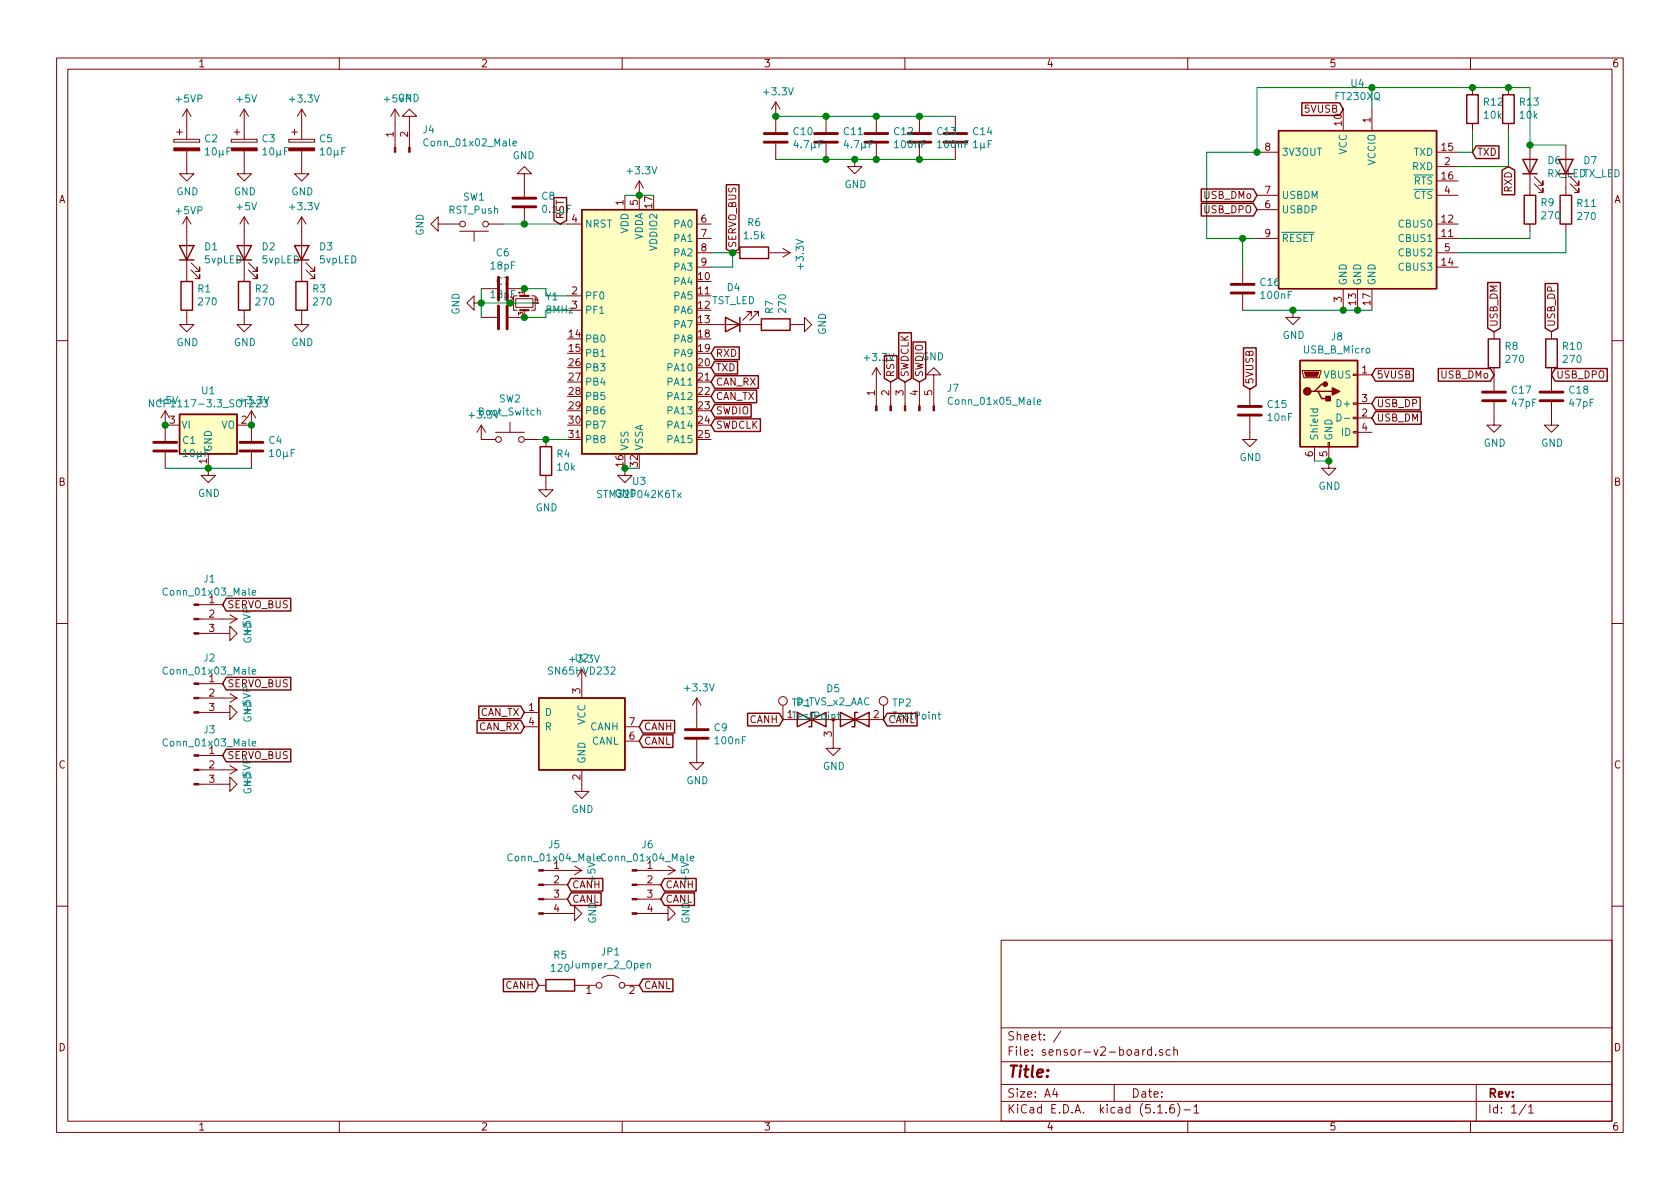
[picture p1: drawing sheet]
EESchema Schematic File Version 4
EELAYER 30 0
EELAYER END
$Descr A4 11693 8268
encoding utf-8
Sheet 1 1
Title ""
Date ""
Rev ""
Comp ""
Comment1 ""
Comment2 ""
Comment3 ""
Comment4 ""
$EndDescr
$Comp
L power:+5VP #PWR02
U 1 1
P 1300 850
F 0 "#PWR02" H 1300 700 50  0001 C CNN
F 1 "+5VP" H 1315 1023 50  0000 C CNN
F 2 "" H 1300 850 50  0001 C CNN
F 3 "" H 1300 850 50  0001 C CNN
	1    1300 850 
	1    0    0    -1  
$EndComp
$Comp
L power:+5V #PWR013
U 1 1
P 1700 850
F 0 "#PWR013" H 1700 700 50  0001 C CNN
F 1 "+5V" H 1715 1023 50  0000 C CNN
F 2 "" H 1700 850 50  0001 C CNN
F 3 "" H 1700 850 50  0001 C CNN
	1    1700 850 
	1    0    0    -1  
$EndComp
$Comp
L power:+3.3V #PWR018
U 1 1
P 2100 850
F 0 "#PWR018" H 2100 700 50  0001 C CNN
F 1 "+3.3V" H 2115 1023 50  0000 C CNN
F 2 "" H 2100 850 50  0001 C CNN
F 3 "" H 2100 850 50  0001 C CNN
	1    2100 850 
	1    0    0    -1  
$EndComp
$Comp
L power:GND #PWR03
U 1 1
P 1300 1150
F 0 "#PWR03" H 1300 900 50  0001 C CNN
F 1 "GND" H 1305 977 50  0000 C CNN
F 2 "" H 1300 1150 50  0001 C CNN
F 3 "" H 1300 1150 50  0001 C CNN
	1    1300 1150
	1    0    0    -1  
$EndComp
$Comp
L Device:CP C2
U 1 1
P 1300 1000
F 0 "C2" H 1418 1046 50  0000 L CNN
F 1 "10µF" H 1418 955 50  0000 L CNN
F 2 "Capacitor_THT:CP_Radial_D4.0mm_P2.00mm" H 1338 850 50  0001 C CNN
F 3 "~" H 1300 1000 50  0001 C CNN
	1    1300 1000
	1    0    0    -1  
$EndComp
$Comp
L Device:CP C3
U 1 1
P 1700 1000
F 0 "C3" H 1818 1046 50  0000 L CNN
F 1 "10µF" H 1818 955 50  0000 L CNN
F 2 "Capacitor_THT:CP_Radial_D4.0mm_P2.00mm" H 1738 850 50  0001 C CNN
F 3 "~" H 1700 1000 50  0001 C CNN
	1    1700 1000
	1    0    0    -1  
$EndComp
$Comp
L Device:CP C5
U 1 1
P 2100 1000
F 0 "C5" H 2218 1046 50  0000 L CNN
F 1 "10µF" H 2218 955 50  0000 L CNN
F 2 "Capacitor_THT:CP_Radial_D4.0mm_P2.00mm" H 2138 850 50  0001 C CNN
F 3 "~" H 2100 1000 50  0001 C CNN
	1    2100 1000
	1    0    0    -1  
$EndComp
$Comp
L power:GND #PWR014
U 1 1
P 1700 1150
F 0 "#PWR014" H 1700 900 50  0001 C CNN
F 1 "GND" H 1705 977 50  0000 C CNN
F 2 "" H 1700 1150 50  0001 C CNN
F 3 "" H 1700 1150 50  0001 C CNN
	1    1700 1150
	1    0    0    -1  
$EndComp
$Comp
L power:GND #PWR019
U 1 1
P 2100 1150
F 0 "#PWR019" H 2100 900 50  0001 C CNN
F 1 "GND" H 2105 977 50  0000 C CNN
F 2 "" H 2100 1150 50  0001 C CNN
F 3 "" H 2100 1150 50  0001 C CNN
	1    2100 1150
	1    0    0    -1  
$EndComp
$Comp
L Connector:Conn_01x02_Male J4
U 1 1
P 2750 1050
F 0 "J4" V 2904 862 50  0000 R CNN
F 1 "Conn_01x02_Male" V 2813 862 50  0000 R CNN
F 2 "AREA_lib_Connector:Wuerth_3.96mm_2pin_645002114822" H 2750 1050 50  0001 C CNN
F 3 "~" H 2750 1050 50  0001 C CNN
	1    2750 1050
	0    -1   -1   0   
$EndComp
$Comp
L power:+5VP #PWR022
U 1 1
P 2750 850
F 0 "#PWR022" H 2750 700 50  0001 C CNN
F 1 "+5VP" H 2765 1023 50  0000 C CNN
F 2 "" H 2750 850 50  0001 C CNN
F 3 "" H 2750 850 50  0001 C CNN
	1    2750 850 
	1    0    0    -1  
$EndComp
$Comp
L power:GND #PWR023
U 1 1
P 2850 850
F 0 "#PWR023" H 2850 600 50  0001 C CNN
F 1 "GND" H 2855 677 50  0000 C CNN
F 2 "" H 2850 850 50  0001 C CNN
F 3 "" H 2850 850 50  0001 C CNN
	1    2850 850 
	-1   0    0    1   
$EndComp
$Comp
L MCU_ST_STM32F0:STM32F042K6Tx U3
U 1 1
P 4450 2250
F 0 "U3" H 4450 1161 50  0000 C CNN
F 1 "STM32F042K6Tx" H 4450 1070 50  0000 C CNN
F 2 "Package_QFP:LQFP-32_7x7mm_P0.8mm" H 4050 1350 50  0001 R CNN
F 3 "http://www.st.com/st-web-ui/static/active/en/resource/technical/document/datasheet/DM00105814.pdf" H 4450 2250 50  0001 C CNN
	1    4450 2250
	1    0    0    -1  
$EndComp
$Comp
L power:+3.3V #PWR034
U 1 1
P 4450 1350
F 0 "#PWR034" H 4450 1200 50  0001 C CNN
F 1 "+3.3V" H 4465 1523 50  0000 C CNN
F 2 "" H 4450 1350 50  0001 C CNN
F 3 "" H 4450 1350 50  0001 C CNN
	1    4450 1350
	1    0    0    -1  
$EndComp
Wire Wire Line
	4350 1350 4450 1350
Connection ~ 4450 1350
Wire Wire Line
	4450 1350 4550 1350
$Comp
L power:GND #PWR033
U 1 1
P 4350 3250
F 0 "#PWR033" H 4350 3000 50  0001 C CNN
F 1 "GND" H 4355 3077 50  0000 C CNN
F 2 "" H 4350 3250 50  0001 C CNN
F 3 "" H 4350 3250 50  0001 C CNN
	1    4350 3250
	1    0    0    -1  
$EndComp
Wire Wire Line
	4450 3250 4350 3250
Connection ~ 4350 3250
Text GLabel 4950 2650 2    50   Input ~ 0
CAN_RX
Text GLabel 4950 2750 2    50   Input ~ 0
CAN_TX
$Comp
L Interface_USB:FT230XQ U4
U 1 1
P 9450 1450
F 0 "U4" H 9450 2331 50  0000 C CNN
F 1 "FT230XQ" H 9450 2240 50  0000 C CNN
F 2 "Package_DFN_QFN:QFN-16-1EP_4x4mm_P0.65mm_EP2.1x2.1mm" H 10800 850 50  0001 C CNN
F 3 "https://www.ftdichip.com/Support/Documents/DataSheets/ICs/DS_FT230X.pdf" H 9450 1450 50  0001 C CNN
	1    9450 1450
	1    0    0    -1  
$EndComp
$Comp
L sensor-v2-board-rescue:USB_B_Micro-Connector J8
U 1 1
P 9250 2800
F 0 "J8" H 9307 3267 50  0000 C CNN
F 1 "USB_B_Micro" H 9307 3176 50  0000 C CNN
F 2 "Connector_USB:USB_Micro-B_Wuerth_629105150521" H 9400 2750 50  0001 C CNN
F 3 "~" H 9400 2750 50  0001 C CNN
	1    9250 2800
	1    0    0    -1  
$EndComp
$Comp
L power:GND #PWR046
U 1 1
P 9250 3200
F 0 "#PWR046" H 9250 2950 50  0001 C CNN
F 1 "GND" H 9255 3027 50  0000 C CNN
F 2 "" H 9250 3200 50  0001 C CNN
F 3 "" H 9250 3200 50  0001 C CNN
	1    9250 3200
	1    0    0    -1  
$EndComp
Wire Wire Line
	9150 3200 9250 3200
Connection ~ 9250 3200
Text GLabel 9550 2600 2    50   Input ~ 0
5VUSB
Text GLabel 9350 750  0    50   Input ~ 0
5VUSB
Wire Wire Line
	9550 750  9550 600 
Wire Wire Line
	9550 600  8750 600 
Wire Wire Line
	8750 600  8750 1050
Wire Wire Line
	8750 1650 8650 1650
Wire Wire Line
	8400 1650 8400 1050
Wire Wire Line
	8400 1050 8750 1050
Connection ~ 8750 1050
$Comp
L Device:C C16
U 1 1
P 8650 2000
F 0 "C16" H 8765 2046 50  0000 L CNN
F 1 "100nF" H 8765 1955 50  0000 L CNN
F 2 "Capacitor_SMD:C_0805_2012Metric_Pad1.15x1.40mm_HandSolder" H 8688 1850 50  0001 C CNN
F 3 "~" H 8650 2000 50  0001 C CNN
	1    8650 2000
	1    0    0    -1  
$EndComp
Wire Wire Line
	8650 1650 8650 1850
Connection ~ 8650 1650
Wire Wire Line
	8650 1650 8400 1650
Wire Wire Line
	9550 2150 9450 2150
Connection ~ 9350 2150
Wire Wire Line
	9350 2150 9000 2150
Connection ~ 9450 2150
Wire Wire Line
	9450 2150 9350 2150
$Comp
L power:GND #PWR048
U 1 1
P 9000 2150
F 0 "#PWR048" H 9000 1900 50  0001 C CNN
F 1 "GND" H 9005 1977 50  0000 C CNN
F 2 "" H 9000 2150 50  0001 C CNN
F 3 "" H 9000 2150 50  0001 C CNN
	1    9000 2150
	1    0    0    -1  
$EndComp
Connection ~ 9000 2150
Wire Wire Line
	9000 2150 8650 2150
$Comp
L Device:R R9
U 1 1
P 10650 1450
F 0 "R9" H 10580 1404 50  0000 R CNN
F 1 "270" H 10580 1495 50  0000 R CNN
F 2 "Resistor_SMD:R_0805_2012Metric" V 10580 1450 50  0001 C CNN
F 3 "~" H 10650 1450 50  0001 C CNN
	1    10650 1450
	-1   0    0    1   
$EndComp
$Comp
L Device:R R11
U 1 1
P 10900 1450
F 0 "R11" H 10970 1496 50  0000 L CNN
F 1 "270" H 10970 1405 50  0000 L CNN
F 2 "Resistor_SMD:R_0805_2012Metric" V 10830 1450 50  0001 C CNN
F 3 "~" H 10900 1450 50  0001 C CNN
	1    10900 1450
	1    0    0    -1  
$EndComp
Wire Wire Line
	10650 1600 10650 1650
Wire Wire Line
	10650 1650 10150 1650
Wire Wire Line
	10900 1600 10900 1750
Wire Wire Line
	10900 1750 10150 1750
$Comp
L Device:LED D6
U 1 1
P 10650 1150
F 0 "D6" V 10689 1032 50  0000 R CNN
F 1 "RX_LED" V 10598 1032 50  0000 R CNN
F 2 "LED_SMD:LED_0805_2012Metric" H 10650 1150 50  0001 C CNN
F 3 "~" H 10650 1150 50  0001 C CNN
	1    10650 1150
	0    -1   -1   0   
$EndComp
$Comp
L Device:LED D7
U 1 1
P 10900 1150
F 0 "D7" V 10939 1032 50  0000 R CNN
F 1 "TX_LED" V 10848 1032 50  0000 R CNN
F 2 "LED_SMD:LED_0805_2012Metric" H 10900 1150 50  0001 C CNN
F 3 "~" H 10900 1150 50  0001 C CNN
	1    10900 1150
	0    -1   -1   0   
$EndComp
Wire Wire Line
	10900 1000 10650 1000
Wire Wire Line
	10650 1000 10650 600 
Wire Wire Line
	10650 600  10500 600 
Connection ~ 10650 1000
Connection ~ 9550 600 
Text GLabel 10250 1050 2    50   Input ~ 0
TXD
Text GLabel 10500 1150 3    50   Input ~ 0
RXD
$Comp
L power:GND #PWR049
U 1 1
P 10400 2900
F 0 "#PWR049" H 10400 2650 50  0001 C CNN
F 1 "GND" H 10405 2727 50  0000 C CNN
F 2 "" H 10400 2900 50  0001 C CNN
F 3 "" H 10400 2900 50  0001 C CNN
	1    10400 2900
	1    0    0    -1  
$EndComp
$Comp
L Device:C C17
U 1 1
P 10400 2750
F 0 "C17" H 10515 2796 50  0000 L CNN
F 1 "47pF" H 10515 2705 50  0000 L CNN
F 2 "Capacitor_SMD:C_0805_2012Metric_Pad1.15x1.40mm_HandSolder" H 10438 2600 50  0001 C CNN
F 3 "~" H 10400 2750 50  0001 C CNN
	1    10400 2750
	1    0    0    -1  
$EndComp
$Comp
L Device:R R8
U 1 1
P 10400 2450
F 0 "R8" H 10330 2404 50  0000 R CNN
F 1 "270" H 10330 2495 50  0000 R CNN
F 2 "Resistor_SMD:R_0805_2012Metric" V 10330 2450 50  0001 C CNN
F 3 "~" H 10400 2450 50  0001 C CNN
	1    10400 2450
	-1   0    0    1   
$EndComp
Text GLabel 10400 2300 1    50   Input ~ 0
USB_DM
Text GLabel 9550 2900 2    50   Input ~ 0
USB_DM
Text GLabel 9550 2800 2    50   Input ~ 0
USB_DP
$Comp
L power:GND #PWR050
U 1 1
P 10800 2900
F 0 "#PWR050" H 10800 2650 50  0001 C CNN
F 1 "GND" H 10805 2727 50  0000 C CNN
F 2 "" H 10800 2900 50  0001 C CNN
F 3 "" H 10800 2900 50  0001 C CNN
	1    10800 2900
	1    0    0    -1  
$EndComp
$Comp
L Device:C C18
U 1 1
P 10800 2750
F 0 "C18" H 10915 2796 50  0000 L CNN
F 1 "47pF" H 10915 2705 50  0000 L CNN
F 2 "Capacitor_SMD:C_0805_2012Metric_Pad1.15x1.40mm_HandSolder" H 10838 2600 50  0001 C CNN
F 3 "~" H 10800 2750 50  0001 C CNN
	1    10800 2750
	1    0    0    -1  
$EndComp
$Comp
L Device:R R10
U 1 1
P 10800 2450
F 0 "R10" H 10730 2404 50  0000 R CNN
F 1 "270" H 10730 2495 50  0000 R CNN
F 2 "Resistor_SMD:R_0805_2012Metric" V 10730 2450 50  0001 C CNN
F 3 "~" H 10800 2450 50  0001 C CNN
	1    10800 2450
	-1   0    0    1   
$EndComp
Text GLabel 10800 2300 1    50   Input ~ 0
USB_DP
Text GLabel 10800 2600 2    50   Input ~ 0
USB_DPO
Text GLabel 10400 2600 0    50   Input ~ 0
USB_DMo
Text GLabel 8750 1450 0    50   Input ~ 0
USB_DPO
Text GLabel 8750 1350 0    50   Input ~ 0
USB_DMo
Text GLabel 8700 2700 1    50   Input ~ 0
5VUSB
$Comp
L Device:C C15
U 1 1
P 8700 2850
F 0 "C15" H 8815 2896 50  0000 L CNN
F 1 "10nF" H 8815 2805 50  0000 L CNN
F 2 "Capacitor_SMD:C_0805_2012Metric_Pad1.15x1.40mm_HandSolder" H 8738 2700 50  0001 C CNN
F 3 "~" H 8700 2850 50  0001 C CNN
	1    8700 2850
	1    0    0    -1  
$EndComp
$Comp
L power:GND #PWR047
U 1 1
P 8700 3000
F 0 "#PWR047" H 8700 2750 50  0001 C CNN
F 1 "GND" H 8705 2827 50  0000 C CNN
F 2 "" H 8700 3000 50  0001 C CNN
F 3 "" H 8700 3000 50  0001 C CNN
	1    8700 3000
	1    0    0    -1  
$EndComp
Text GLabel 4950 2550 2    50   Input ~ 0
TXD
Text GLabel 4950 2450 2    50   Input ~ 0
RXD
$Comp
L Device:R R1
U 1 1
P 1300 2050
F 0 "R1" H 1230 2004 50  0000 R CNN
F 1 "270" H 1230 2095 50  0000 R CNN
F 2 "Resistor_SMD:R_0805_2012Metric" V 1230 2050 50  0001 C CNN
F 3 "~" H 1300 2050 50  0001 C CNN
	1    1300 2050
	-1   0    0    1   
$EndComp
$Comp
L Device:LED D1
U 1 1
P 1300 1750
F 0 "D1" V 1339 1632 50  0000 R CNN
F 1 "5vpLED" V 1248 1632 50  0000 R CNN
F 2 "LED_SMD:LED_0805_2012Metric" H 1300 1750 50  0001 C CNN
F 3 "~" H 1300 1750 50  0001 C CNN
	1    1300 1750
	0    -1   -1   0   
$EndComp
$Comp
L Device:R R2
U 1 1
P 1700 2050
F 0 "R2" H 1630 2004 50  0000 R CNN
F 1 "270" H 1630 2095 50  0000 R CNN
F 2 "Resistor_SMD:R_0805_2012Metric" V 1630 2050 50  0001 C CNN
F 3 "~" H 1700 2050 50  0001 C CNN
	1    1700 2050
	-1   0    0    1   
$EndComp
$Comp
L Device:LED D2
U 1 1
P 1700 1750
F 0 "D2" V 1739 1632 50  0000 R CNN
F 1 "5vpLED" V 1648 1632 50  0000 R CNN
F 2 "LED_SMD:LED_0805_2012Metric" H 1700 1750 50  0001 C CNN
F 3 "~" H 1700 1750 50  0001 C CNN
	1    1700 1750
	0    -1   -1   0   
$EndComp
$Comp
L Device:R R3
U 1 1
P 2100 2050
F 0 "R3" H 2030 2004 50  0000 R CNN
F 1 "270" H 2030 2095 50  0000 R CNN
F 2 "Resistor_SMD:R_0805_2012Metric" V 2030 2050 50  0001 C CNN
F 3 "~" H 2100 2050 50  0001 C CNN
	1    2100 2050
	-1   0    0    1   
$EndComp
$Comp
L Device:LED D3
U 1 1
P 2100 1750
F 0 "D3" V 2139 1632 50  0000 R CNN
F 1 "5vpLED" V 2048 1632 50  0000 R CNN
F 2 "LED_SMD:LED_0805_2012Metric" H 2100 1750 50  0001 C CNN
F 3 "~" H 2100 1750 50  0001 C CNN
	1    2100 1750
	0    -1   -1   0   
$EndComp
$Comp
L power:GND #PWR016
U 1 1
P 1700 2200
F 0 "#PWR016" H 1700 1950 50  0001 C CNN
F 1 "GND" H 1705 2027 50  0000 C CNN
F 2 "" H 1700 2200 50  0001 C CNN
F 3 "" H 1700 2200 50  0001 C CNN
	1    1700 2200
	1    0    0    -1  
$EndComp
$Comp
L power:GND #PWR021
U 1 1
P 2100 2200
F 0 "#PWR021" H 2100 1950 50  0001 C CNN
F 1 "GND" H 2105 2027 50  0000 C CNN
F 2 "" H 2100 2200 50  0001 C CNN
F 3 "" H 2100 2200 50  0001 C CNN
	1    2100 2200
	1    0    0    -1  
$EndComp
$Comp
L power:GND #PWR05
U 1 1
P 1300 2200
F 0 "#PWR05" H 1300 1950 50  0001 C CNN
F 1 "GND" H 1305 2027 50  0000 C CNN
F 2 "" H 1300 2200 50  0001 C CNN
F 3 "" H 1300 2200 50  0001 C CNN
	1    1300 2200
	1    0    0    -1  
$EndComp
$Comp
L power:+5VP #PWR04
U 1 1
P 1300 1600
F 0 "#PWR04" H 1300 1450 50  0001 C CNN
F 1 "+5VP" H 1315 1773 50  0000 C TNN
F 2 "" H 1300 1600 50  0001 C CNN
F 3 "" H 1300 1600 50  0001 C CNN
	1    1300 1600
	1    0    0    -1  
$EndComp
$Comp
L power:+5V #PWR015
U 1 1
P 1700 1600
F 0 "#PWR015" H 1700 1450 50  0001 C CNN
F 1 "+5V" H 1715 1773 50  0000 C CNN
F 2 "" H 1700 1600 50  0001 C CNN
F 3 "" H 1700 1600 50  0001 C CNN
	1    1700 1600
	1    0    0    -1  
$EndComp
$Comp
L power:+3.3V #PWR020
U 1 1
P 2100 1600
F 0 "#PWR020" H 2100 1450 50  0001 C CNN
F 1 "+3.3V" H 2115 1773 50  0000 C CNN
F 2 "" H 2100 1600 50  0001 C CNN
F 3 "" H 2100 1600 50  0001 C CNN
	1    2100 1600
	1    0    0    -1  
$EndComp
Wire Wire Line
	4950 1850 5100 1850
Wire Wire Line
	5100 1850 5100 1750
Wire Wire Line
	5100 1750 4950 1750
$Comp
L Device:R R6
U 1 1
P 5250 1750
F 0 "R6" V 5457 1750 50  0000 C CNN
F 1 "1.5k" V 5366 1750 50  0000 C CNN
F 2 "Resistor_SMD:R_0805_2012Metric" V 5180 1750 50  0001 C CNN
F 3 "~" H 5250 1750 50  0001 C CNN
	1    5250 1750
	0    -1   -1   0   
$EndComp
Connection ~ 5100 1750
$Comp
L power:+3.3V #PWR040
U 1 1
P 5400 1750
F 0 "#PWR040" H 5400 1600 50  0001 C CNN
F 1 "+3.3V" H 5415 1923 50  0000 C CNN
F 2 "" H 5400 1750 50  0001 C CNN
F 3 "" H 5400 1750 50  0001 C CNN
	1    5400 1750
	0    1    1    0   
$EndComp
Text GLabel 5100 1750 1    50   Input ~ 0
SERVO_BUS
$Comp
L Device:Crystal_GND24_Small Y1
U 1 1
P 3650 2100
F 0 "Y1" V 3604 2244 50  0000 L CNN
F 1 "8MHz" V 3695 2244 50  0000 L CNN
F 2 "Crystal:Crystal_SMD_5032-4Pin_5.0x3.2mm" H 3650 2100 50  0001 C CNN
F 3 "~" H 3650 2100 50  0001 C CNN
	1    3650 2100
	0    1    1    0   
$EndComp
Wire Wire Line
	3950 2050 3800 2050
Wire Wire Line
	3800 2050 3800 2000
Wire Wire Line
	3800 2000 3650 2000
Wire Wire Line
	3950 2150 3800 2150
Wire Wire Line
	3800 2150 3800 2200
Wire Wire Line
	3800 2200 3650 2200
$Comp
L Device:C C6
U 1 1
P 3500 2000
F 0 "C6" V 3248 2000 50  0000 C CNN
F 1 "18pF" V 3339 2000 50  0000 C CNN
F 2 "Capacitor_SMD:C_0805_2012Metric_Pad1.15x1.40mm_HandSolder" H 3538 1850 50  0001 C CNN
F 3 "~" H 3500 2000 50  0001 C CNN
	1    3500 2000
	0    1    1    0   
$EndComp
Connection ~ 3650 2000
$Comp
L Device:C C7
U 1 1
P 3500 2200
F 0 "C7" V 3248 2200 50  0000 C CNN
F 1 "18pF" V 3339 2200 50  0000 C CNN
F 2 "Capacitor_SMD:C_0805_2012Metric_Pad1.15x1.40mm_HandSolder" H 3538 2050 50  0001 C CNN
F 3 "~" H 3500 2200 50  0001 C CNN
	1    3500 2200
	0    1    1    0   
$EndComp
Connection ~ 3650 2200
$Comp
L power:GND #PWR025
U 1 1
P 3350 2100
F 0 "#PWR025" H 3350 1850 50  0001 C CNN
F 1 "GND" H 3355 1927 50  0000 C CNN
F 2 "" H 3350 2100 50  0001 C CNN
F 3 "" H 3350 2100 50  0001 C CNN
	1    3350 2100
	0    1    1    0   
$EndComp
Wire Wire Line
	3750 2100 3550 2100
Wire Wire Line
	3350 2000 3350 2100
Connection ~ 3350 2100
Wire Wire Line
	3350 2100 3350 2200
Wire Wire Line
	3550 2100 3350 2100
Connection ~ 3550 2100
$Comp
L Device:C C10
U 1 1
P 5400 950
F 0 "C10" H 5515 996 50  0000 L CNN
F 1 "4.7µF" H 5515 905 50  0000 L CNN
F 2 "Capacitor_SMD:C_0805_2012Metric_Pad1.15x1.40mm_HandSolder" H 5438 800 50  0001 C CNN
F 3 "~" H 5400 950 50  0001 C CNN
	1    5400 950 
	1    0    0    -1  
$EndComp
$Comp
L Device:C C11
U 1 1
P 5750 950
F 0 "C11" H 5865 996 50  0000 L CNN
F 1 "4.7µF" H 5865 905 50  0000 L CNN
F 2 "Capacitor_SMD:C_0805_2012Metric_Pad1.15x1.40mm_HandSolder" H 5788 800 50  0001 C CNN
F 3 "~" H 5750 950 50  0001 C CNN
	1    5750 950 
	1    0    0    -1  
$EndComp
$Comp
L Device:C C12
U 1 1
P 6100 950
F 0 "C12" H 6215 996 50  0000 L CNN
F 1 "100nF" H 6215 905 50  0000 L CNN
F 2 "Capacitor_SMD:C_0805_2012Metric_Pad1.15x1.40mm_HandSolder" H 6138 800 50  0001 C CNN
F 3 "~" H 6100 950 50  0001 C CNN
	1    6100 950 
	1    0    0    -1  
$EndComp
$Comp
L Device:C C13
U 1 1
P 6400 950
F 0 "C13" H 6515 996 50  0000 L CNN
F 1 "100nF" H 6515 905 50  0000 L CNN
F 2 "Capacitor_SMD:C_0805_2012Metric_Pad1.15x1.40mm_HandSolder" H 6438 800 50  0001 C CNN
F 3 "~" H 6400 950 50  0001 C CNN
	1    6400 950 
	1    0    0    -1  
$EndComp
$Comp
L Device:C C14
U 1 1
P 6650 950
F 0 "C14" H 6765 996 50  0000 L CNN
F 1 "1µF" H 6765 905 50  0000 L CNN
F 2 "Capacitor_SMD:C_0805_2012Metric_Pad1.15x1.40mm_HandSolder" H 6688 800 50  0001 C CNN
F 3 "~" H 6650 950 50  0001 C CNN
	1    6650 950 
	1    0    0    -1  
$EndComp
$Comp
L power:+3.3V #PWR039
U 1 1
P 5400 800
F 0 "#PWR039" H 5400 650 50  0001 C CNN
F 1 "+3.3V" H 5415 973 50  0000 C CNN
F 2 "" H 5400 800 50  0001 C CNN
F 3 "" H 5400 800 50  0001 C CNN
	1    5400 800 
	1    0    0    -1  
$EndComp
Wire Wire Line
	5400 800  5750 800 
Connection ~ 5400 800 
Connection ~ 5750 800 
Wire Wire Line
	5750 800  6100 800 
Connection ~ 6100 800 
Wire Wire Line
	6100 800  6400 800 
Connection ~ 6400 800 
Wire Wire Line
	6400 800  6650 800 
Wire Wire Line
	5400 1100 5750 1100
Connection ~ 5750 1100
Wire Wire Line
	5750 1100 5950 1100
Connection ~ 6100 1100
Wire Wire Line
	6100 1100 6400 1100
Connection ~ 6400 1100
Wire Wire Line
	6400 1100 6650 1100
$Comp
L power:GND #PWR043
U 1 1
P 5950 1100
F 0 "#PWR043" H 5950 850 50  0001 C CNN
F 1 "GND" H 5955 927 50  0000 C CNN
F 2 "" H 5950 1100 50  0001 C CNN
F 3 "" H 5950 1100 50  0001 C CNN
	1    5950 1100
	1    0    0    -1  
$EndComp
Connection ~ 5950 1100
Wire Wire Line
	5950 1100 6100 1100
Text GLabel 4950 2850 2    50   Input ~ 0
SWDIO
Text GLabel 4950 2950 2    50   Input ~ 0
SWDCLK
$Comp
L Device:C C8
U 1 1
P 3650 1400
F 0 "C8" H 3765 1446 50  0000 L CNN
F 1 "0.1µF" H 3765 1355 50  0000 L CNN
F 2 "Capacitor_SMD:C_0805_2012Metric_Pad1.15x1.40mm_HandSolder" H 3688 1250 50  0001 C CNN
F 3 "~" H 3650 1400 50  0001 C CNN
	1    3650 1400
	1    0    0    -1  
$EndComp
$Comp
L Switch:SW_Push SW1
U 1 1
P 3300 1550
F 0 "SW1" H 3300 1365 50  0000 C CNN
F 1 "RST_Push" H 3300 1456 50  0000 C CNN
F 2 "Button_Switch_THT:SW_PUSH_6mm" H 3300 1750 50  0001 C CNN
F 3 "~" H 3300 1750 50  0001 C CNN
	1    3300 1550
	-1   0    0    1   
$EndComp
Wire Wire Line
	3500 1550 3650 1550
Connection ~ 3650 1550
Wire Wire Line
	3650 1550 3950 1550
$Comp
L power:GND #PWR027
U 1 1
P 3650 1250
F 0 "#PWR027" H 3650 1000 50  0001 C CNN
F 1 "GND" H 3655 1077 50  0000 C CNN
F 2 "" H 3650 1250 50  0001 C CNN
F 3 "" H 3650 1250 50  0001 C CNN
	1    3650 1250
	-1   0    0    1   
$EndComp
$Comp
L power:GND #PWR024
U 1 1
P 3100 1550
F 0 "#PWR024" H 3100 1300 50  0001 C CNN
F 1 "GND" H 3105 1377 50  0000 C CNN
F 2 "" H 3100 1550 50  0001 C CNN
F 3 "" H 3100 1550 50  0001 C CNN
	1    3100 1550
	0    1    1    0   
$EndComp
$Comp
L Switch:SW_Push SW2
U 1 1
P 3550 3050
F 0 "SW2" H 3550 3335 50  0000 C CNN
F 1 "Boot_Switch" H 3550 3244 50  0000 C CNN
F 2 "Button_Switch_THT:SW_PUSH_6mm" H 3550 3250 50  0001 C CNN
F 3 "~" H 3550 3250 50  0001 C CNN
	1    3550 3050
	1    0    0    -1  
$EndComp
Wire Wire Line
	3750 3050 3800 3050
$Comp
L power:+3.3V #PWR026
U 1 1
P 3350 3050
F 0 "#PWR026" H 3350 2900 50  0001 C CNN
F 1 "+3.3V" H 3365 3223 50  0000 C CNN
F 2 "" H 3350 3050 50  0001 C CNN
F 3 "" H 3350 3050 50  0001 C CNN
	1    3350 3050
	1    0    0    -1  
$EndComp
$Comp
L Device:R R4
U 1 1
P 3800 3200
F 0 "R4" H 3730 3154 50  0000 R CNN
F 1 "10k" H 3730 3245 50  0000 R CNN
F 2 "Resistor_SMD:R_0805_2012Metric" V 3730 3200 50  0001 C CNN
F 3 "~" H 3800 3200 50  0001 C CNN
	1    3800 3200
	-1   0    0    1   
$EndComp
Connection ~ 3800 3050
Wire Wire Line
	3800 3050 3950 3050
$Comp
L power:GND #PWR028
U 1 1
P 3800 3350
F 0 "#PWR028" H 3800 3100 50  0001 C CNN
F 1 "GND" H 3805 3177 50  0000 C CNN
F 2 "" H 3800 3350 50  0001 C CNN
F 3 "" H 3800 3350 50  0001 C CNN
	1    3800 3350
	1    0    0    -1  
$EndComp
Text GLabel 3900 1550 1    50   Input ~ 0
RST
$Comp
L Connector:Conn_01x03_Male J1
U 1 1
P 1350 4300
F 0 "J1" H 1458 4581 50  0000 C CNN
F 1 "Conn_01x03_Male" H 1458 4490 50  0000 C CNN
F 2 "Connector_Molex:Molex_SPOX_5267-03A_1x03_P2.50mm_Vertical" H 1350 4300 50  0001 C CNN
F 3 "~" H 1350 4300 50  0001 C CNN
	1    1350 4300
	1    0    0    -1  
$EndComp
$Comp
L power:GND #PWR08
U 1 1
P 1550 4400
F 0 "#PWR08" H 1550 4150 50  0001 C CNN
F 1 "GND" H 1555 4227 50  0000 C CNN
F 2 "" H 1550 4400 50  0001 C CNN
F 3 "" H 1550 4400 50  0001 C CNN
	1    1550 4400
	0    -1   -1   0   
$EndComp
$Comp
L power:+5VP #PWR07
U 1 1
P 1550 4300
F 0 "#PWR07" H 1550 4150 50  0001 C CNN
F 1 "+5VP" H 1565 4473 50  0000 C CNN
F 2 "" H 1550 4300 50  0001 C CNN
F 3 "" H 1550 4300 50  0001 C CNN
	1    1550 4300
	0    1    1    0   
$EndComp
Text GLabel 1550 4200 2    50   Input ~ 0
SERVO_BUS
$Comp
L Connector:Conn_01x05_Male J7
U 1 1
P 6300 2850
F 0 "J7" V 6454 2562 50  0000 R CNN
F 1 "Conn_01x05_Male" V 6363 2562 50  0000 R CNN
F 2 "Connector_PinHeader_2.54mm:PinHeader_1x05_P2.54mm_Vertical" H 6300 2850 50  0001 C CNN
F 3 "~" H 6300 2850 50  0001 C CNN
	1    6300 2850
	0    -1   -1   0   
$EndComp
$Comp
L power:+3.3V #PWR044
U 1 1
P 6100 2650
F 0 "#PWR044" H 6100 2500 50  0001 C CNN
F 1 "+3.3V" H 6115 2823 50  0000 C CNN
F 2 "" H 6100 2650 50  0001 C CNN
F 3 "" H 6100 2650 50  0001 C CNN
	1    6100 2650
	1    0    0    -1  
$EndComp
Text GLabel 6200 2650 1    50   Input ~ 0
RST
Text GLabel 6400 2650 1    50   Input ~ 0
SWDIO
Text GLabel 6300 2650 1    50   Input ~ 0
SWDCLK
$Comp
L power:GND #PWR045
U 1 1
P 6500 2650
F 0 "#PWR045" H 6500 2400 50  0001 C CNN
F 1 "GND" H 6505 2477 50  0000 C CNN
F 2 "" H 6500 2650 50  0001 C CNN
F 3 "" H 6500 2650 50  0001 C CNN
	1    6500 2650
	-1   0    0    1   
$EndComp
$Comp
L Interface_CAN_LIN:SN65HVD232 U2
U 1 1
P 4050 5050
F 0 "U2" H 4050 5531 50  0000 C CNN
F 1 "SN65HVD232" H 4050 5440 50  0000 C CNN
F 2 "Package_SO:SOIC-8_3.9x4.9mm_P1.27mm" H 4050 4550 50  0001 C CNN
F 3 "http://www.ti.com/lit/ds/symlink/sn65hvd230.pdf" H 3950 5450 50  0001 C CNN
	1    4050 5050
	1    0    0    -1  
$EndComp
Text GLabel 3650 5050 0    50   Input ~ 0
CAN_RX
Text GLabel 3650 4950 0    50   Input ~ 0
CAN_TX
Text GLabel 4450 5050 2    50   Input ~ 0
CANH
Text GLabel 4450 5150 2    50   Input ~ 0
CANL
$Comp
L power:GND #PWR032
U 1 1
P 4050 5450
F 0 "#PWR032" H 4050 5200 50  0001 C CNN
F 1 "GND" H 4055 5277 50  0000 C CNN
F 2 "" H 4050 5450 50  0001 C CNN
F 3 "" H 4050 5450 50  0001 C CNN
	1    4050 5450
	1    0    0    -1  
$EndComp
$Comp
L power:+3.3V #PWR031
U 1 1
P 4050 4750
F 0 "#PWR031" H 4050 4600 50  0001 C CNN
F 1 "+3.3V" H 4065 4923 50  0000 C CNN
F 2 "" H 4050 4750 50  0001 C CNN
F 3 "" H 4050 4750 50  0001 C CNN
	1    4050 4750
	1    0    0    -1  
$EndComp
$Comp
L Device:C C9
U 1 1
P 4850 5100
F 0 "C9" H 4965 5146 50  0000 L CNN
F 1 "100nF" H 4965 5055 50  0000 L CNN
F 2 "Capacitor_SMD:C_0805_2012Metric_Pad1.15x1.40mm_HandSolder" H 4888 4950 50  0001 C CNN
F 3 "~" H 4850 5100 50  0001 C CNN
	1    4850 5100
	1    0    0    -1  
$EndComp
$Comp
L power:+3.3V #PWR037
U 1 1
P 4850 4950
F 0 "#PWR037" H 4850 4800 50  0001 C CNN
F 1 "+3.3V" H 4865 5123 50  0000 C CNN
F 2 "" H 4850 4950 50  0001 C CNN
F 3 "" H 4850 4950 50  0001 C CNN
	1    4850 4950
	1    0    0    -1  
$EndComp
$Comp
L power:GND #PWR038
U 1 1
P 4850 5250
F 0 "#PWR038" H 4850 5000 50  0001 C CNN
F 1 "GND" H 4855 5077 50  0000 C CNN
F 2 "" H 4850 5250 50  0001 C CNN
F 3 "" H 4850 5250 50  0001 C CNN
	1    4850 5250
	1    0    0    -1  
$EndComp
$Comp
L Device:D_TVS_x2_AAC D5
U 1 1
P 5800 5000
F 0 "D5" H 5800 5217 50  0000 C CNN
F 1 "D_TVS_x2_AAC" H 5800 5126 50  0000 C CNN
F 2 "Package_TO_SOT_SMD:SOT-23" H 5650 5000 50  0001 C CNN
F 3 "~" H 5650 5000 50  0001 C CNN
	1    5800 5000
	1    0    0    -1  
$EndComp
Text GLabel 5450 5000 0    50   Input ~ 0
CANH
Text GLabel 6150 5000 2    50   Input ~ 0
CANL
$Comp
L power:GND #PWR042
U 1 1
P 5800 5150
F 0 "#PWR042" H 5800 4900 50  0001 C CNN
F 1 "GND" H 5805 4977 50  0000 C CNN
F 2 "" H 5800 5150 50  0001 C CNN
F 3 "" H 5800 5150 50  0001 C CNN
	1    5800 5150
	1    0    0    -1  
$EndComp
$Comp
L Connector:TestPoint TP2
U 1 1
P 6150 5000
F 0 "TP2" H 6208 5118 50  0000 L CNN
F 1 "TestPoint" H 6208 5027 50  0000 L CNN
F 2 "TestPoint:TestPoint_Keystone_5000-5004_Miniature" H 6350 5000 50  0001 C CNN
F 3 "~" H 6350 5000 50  0001 C CNN
	1    6150 5000
	1    0    0    -1  
$EndComp
$Comp
L Connector:TestPoint TP1
U 1 1
P 5450 5000
F 0 "TP1" H 5508 5118 50  0000 L CNN
F 1 "TestPoint" H 5508 5027 50  0000 L CNN
F 2 "TestPoint:TestPoint_Keystone_5000-5004_Miniature" H 5650 5000 50  0001 C CNN
F 3 "~" H 5650 5000 50  0001 C CNN
	1    5450 5000
	1    0    0    -1  
$EndComp
$Comp
L Connector:Conn_01x04_Male J5
U 1 1
P 3750 6150
F 0 "J5" H 3858 6431 50  0000 C CNN
F 1 "Conn_01x04_Male" H 3858 6340 50  0000 C CNN
F 2 "AREA_lib_Connector:Wuerth_2mm_4pin_62000411622" H 3750 6150 50  0001 C CNN
F 3 "~" H 3750 6150 50  0001 C CNN
	1    3750 6150
	1    0    0    -1  
$EndComp
$Comp
L power:+5V #PWR029
U 1 1
P 3950 6050
F 0 "#PWR029" H 3950 5900 50  0001 C CNN
F 1 "+5V" H 3965 6223 50  0000 C CNN
F 2 "" H 3950 6050 50  0001 C CNN
F 3 "" H 3950 6050 50  0001 C CNN
	1    3950 6050
	0    1    1    0   
$EndComp
$Comp
L power:GND #PWR030
U 1 1
P 3950 6350
F 0 "#PWR030" H 3950 6100 50  0001 C CNN
F 1 "GND" H 3955 6177 50  0000 C CNN
F 2 "" H 3950 6350 50  0001 C CNN
F 3 "" H 3950 6350 50  0001 C CNN
	1    3950 6350
	0    -1   -1   0   
$EndComp
Text GLabel 3950 6250 2    50   Input ~ 0
CANL
Text GLabel 3950 6150 2    50   Input ~ 0
CANH
$Comp
L Connector:Conn_01x04_Male J6
U 1 1
P 4400 6150
F 0 "J6" H 4508 6431 50  0000 C CNN
F 1 "Conn_01x04_Male" H 4508 6340 50  0000 C CNN
F 2 "AREA_lib_Connector:Wuerth_2mm_4pin_62000411622" H 4400 6150 50  0001 C CNN
F 3 "~" H 4400 6150 50  0001 C CNN
	1    4400 6150
	1    0    0    -1  
$EndComp
$Comp
L power:+5V #PWR035
U 1 1
P 4600 6050
F 0 "#PWR035" H 4600 5900 50  0001 C CNN
F 1 "+5V" H 4615 6223 50  0000 C CNN
F 2 "" H 4600 6050 50  0001 C CNN
F 3 "" H 4600 6050 50  0001 C CNN
	1    4600 6050
	0    1    1    0   
$EndComp
$Comp
L power:GND #PWR036
U 1 1
P 4600 6350
F 0 "#PWR036" H 4600 6100 50  0001 C CNN
F 1 "GND" H 4605 6177 50  0000 C CNN
F 2 "" H 4600 6350 50  0001 C CNN
F 3 "" H 4600 6350 50  0001 C CNN
	1    4600 6350
	0    -1   -1   0   
$EndComp
Text GLabel 4600 6250 2    50   Input ~ 0
CANL
Text GLabel 4600 6150 2    50   Input ~ 0
CANH
$Comp
L Device:R R5
U 1 1
P 3900 6850
F 0 "R5" V 4107 6850 50  0000 C CNN
F 1 "120" V 4016 6850 50  0000 C CNN
F 2 "Resistor_SMD:R_0805_2012Metric" V 3830 6850 50  0001 C CNN
F 3 "~" H 3900 6850 50  0001 C CNN
	1    3900 6850
	0    -1   -1   0   
$EndComp
Text GLabel 3750 6850 0    50   Input ~ 0
CANH
$Comp
L Jumper:Jumper_2_Open JP1
U 1 1
P 4250 6850
F 0 "JP1" H 4250 7085 50  0000 C CNN
F 1 "Jumper_2_Open" H 4250 6994 50  0000 C CNN
F 2 "Connector_PinHeader_2.54mm:PinHeader_1x02_P2.54mm_Vertical" H 4250 6850 50  0001 C CNN
F 3 "~" H 4250 6850 50  0001 C CNN
	1    4250 6850
	1    0    0    -1  
$EndComp
Text GLabel 4450 6850 2    50   Input ~ 0
CANL
$Comp
L power:+5V #PWR01
U 1 1
P 1150 2950
F 0 "#PWR01" H 1150 2800 50  0001 C CNN
F 1 "+5V" H 1165 3123 50  0000 C CNN
F 2 "" H 1150 2950 50  0001 C CNN
F 3 "" H 1150 2950 50  0001 C CNN
	1    1150 2950
	1    0    0    -1  
$EndComp
$Comp
L power:+3.3V #PWR017
U 1 1
P 1750 2950
F 0 "#PWR017" H 1750 2800 50  0001 C CNN
F 1 "+3.3V" H 1765 3123 50  0000 C CNN
F 2 "" H 1750 2950 50  0001 C CNN
F 3 "" H 1750 2950 50  0001 C CNN
	1    1750 2950
	1    0    0    -1  
$EndComp
$Comp
L Device:C C1
U 1 1
P 1150 3100
F 0 "C1" H 1265 3146 50  0000 L CNN
F 1 "10µF" H 1265 3055 50  0000 L CNN
F 2 "Capacitor_SMD:C_0805_2012Metric_Pad1.15x1.40mm_HandSolder" H 1188 2950 50  0001 C CNN
F 3 "~" H 1150 3100 50  0001 C CNN
	1    1150 3100
	1    0    0    -1  
$EndComp
$Comp
L Device:C C4
U 1 1
P 1750 3100
F 0 "C4" H 1865 3146 50  0000 L CNN
F 1 "10µF" H 1865 3055 50  0000 L CNN
F 2 "Capacitor_SMD:C_0805_2012Metric_Pad1.15x1.40mm_HandSolder" H 1788 2950 50  0001 C CNN
F 3 "~" H 1750 3100 50  0001 C CNN
	1    1750 3100
	1    0    0    -1  
$EndComp
Wire Wire Line
	1150 3250 1450 3250
Connection ~ 1450 3250
Wire Wire Line
	1450 3250 1750 3250
$Comp
L power:GND #PWR06
U 1 1
P 1450 3250
F 0 "#PWR06" H 1450 3000 50  0001 C CNN
F 1 "GND" H 1455 3077 50  0000 C CNN
F 2 "" H 1450 3250 50  0001 C CNN
F 3 "" H 1450 3250 50  0001 C CNN
	1    1450 3250
	1    0    0    -1  
$EndComp
$Comp
L Connector:Conn_01x03_Male J2
U 1 1
P 1350 4850
F 0 "J2" H 1458 5131 50  0000 C CNN
F 1 "Conn_01x03_Male" H 1458 5040 50  0000 C CNN
F 2 "Connector_Molex:Molex_SPOX_5267-03A_1x03_P2.50mm_Vertical" H 1350 4850 50  0001 C CNN
F 3 "~" H 1350 4850 50  0001 C CNN
	1    1350 4850
	1    0    0    -1  
$EndComp
$Comp
L power:GND #PWR010
U 1 1
P 1550 4950
F 0 "#PWR010" H 1550 4700 50  0001 C CNN
F 1 "GND" H 1555 4777 50  0000 C CNN
F 2 "" H 1550 4950 50  0001 C CNN
F 3 "" H 1550 4950 50  0001 C CNN
	1    1550 4950
	0    -1   -1   0   
$EndComp
$Comp
L power:+5VP #PWR09
U 1 1
P 1550 4850
F 0 "#PWR09" H 1550 4700 50  0001 C CNN
F 1 "+5VP" H 1565 5023 50  0000 C CNN
F 2 "" H 1550 4850 50  0001 C CNN
F 3 "" H 1550 4850 50  0001 C CNN
	1    1550 4850
	0    1    1    0   
$EndComp
Text GLabel 1550 4750 2    50   Input ~ 0
SERVO_BUS
$Comp
L Connector:Conn_01x03_Male J3
U 1 1
P 1350 5350
F 0 "J3" H 1458 5631 50  0000 C CNN
F 1 "Conn_01x03_Male" H 1458 5540 50  0000 C CNN
F 2 "Connector_Molex:Molex_SPOX_5267-03A_1x03_P2.50mm_Vertical" H 1350 5350 50  0001 C CNN
F 3 "~" H 1350 5350 50  0001 C CNN
	1    1350 5350
	1    0    0    -1  
$EndComp
$Comp
L power:GND #PWR012
U 1 1
P 1550 5450
F 0 "#PWR012" H 1550 5200 50  0001 C CNN
F 1 "GND" H 1555 5277 50  0000 C CNN
F 2 "" H 1550 5450 50  0001 C CNN
F 3 "" H 1550 5450 50  0001 C CNN
	1    1550 5450
	0    -1   -1   0   
$EndComp
$Comp
L power:+5VP #PWR011
U 1 1
P 1550 5350
F 0 "#PWR011" H 1550 5200 50  0001 C CNN
F 1 "+5VP" H 1565 5523 50  0000 C CNN
F 2 "" H 1550 5350 50  0001 C CNN
F 3 "" H 1550 5350 50  0001 C CNN
	1    1550 5350
	0    1    1    0   
$EndComp
Text GLabel 1550 5250 2    50   Input ~ 0
SERVO_BUS
$Comp
L Device:R R7
U 1 1
P 5400 2250
F 0 "R7" H 5470 2296 50  0000 L CNN
F 1 "270" H 5470 2205 50  0000 L CNN
F 2 "Resistor_SMD:R_0805_2012Metric" V 5330 2250 50  0001 C CNN
F 3 "~" H 5400 2250 50  0001 C CNN
	1    5400 2250
	0    -1   -1   0   
$EndComp
$Comp
L Device:LED D4
U 1 1
P 5100 2250
F 0 "D4" H 5093 1995 50  0000 C CNN
F 1 "TST_LED" H 5093 2086 50  0000 C CNN
F 2 "LED_SMD:LED_0805_2012Metric" H 5100 2250 50  0001 C CNN
F 3 "~" H 5100 2250 50  0001 C CNN
	1    5100 2250
	-1   0    0    1   
$EndComp
$Comp
L power:GND #PWR041
U 1 1
P 5550 2250
F 0 "#PWR041" H 5550 2000 50  0001 C CNN
F 1 "GND" H 5555 2077 50  0000 C CNN
F 2 "" H 5550 2250 50  0001 C CNN
F 3 "" H 5550 2250 50  0001 C CNN
	1    5550 2250
	0    -1   -1   0   
$EndComp
$Comp
L Regulator_Linear:NCP1117-3.3_SOT223 U1
U 1 1
P 1450 2950
F 0 "U1" H 1450 3192 50  0000 C CNN
F 1 "NCP1117-3.3_SOT223" H 1450 3101 50  0000 C CNN
F 2 "Package_TO_SOT_SMD:SOT-223-3_TabPin2" H 1450 3150 50  0001 C CNN
F 3 "http://www.onsemi.com/pub_link/Collateral/NCP1117-D.PDF" H 1550 2700 50  0001 C CNN
	1    1450 2950
	1    0    0    -1  
$EndComp
Connection ~ 1750 2950
Connection ~ 1150 2950
$Comp
L Device:R R12
U 1 1
P 10250 750
F 0 "R12" H 10180 704 50  0000 R CNN
F 1 "10k" H 10180 795 50  0000 R CNN
F 2 "Resistor_SMD:R_0805_2012Metric" V 10180 750 50  0001 C CNN
F 3 "~" H 10250 750 50  0001 C CNN
	1    10250 750 
	-1   0    0    1   
$EndComp
$Comp
L Device:R R13
U 1 1
P 10500 750
F 0 "R13" H 10430 704 50  0000 R CNN
F 1 "10k" H 10430 795 50  0000 R CNN
F 2 "Resistor_SMD:R_0805_2012Metric" V 10430 750 50  0001 C CNN
F 3 "~" H 10500 750 50  0001 C CNN
	1    10500 750 
	-1   0    0    1   
$EndComp
Connection ~ 10250 600 
Wire Wire Line
	10250 600  9550 600 
Connection ~ 10500 600 
Wire Wire Line
	10500 600  10250 600 
Wire Wire Line
	10250 900  10250 1050
Wire Wire Line
	10150 1050 10250 1050
Wire Wire Line
	10500 900  10500 1150
Wire Wire Line
	10150 1150 10500 1150
$EndSCHEMATC
